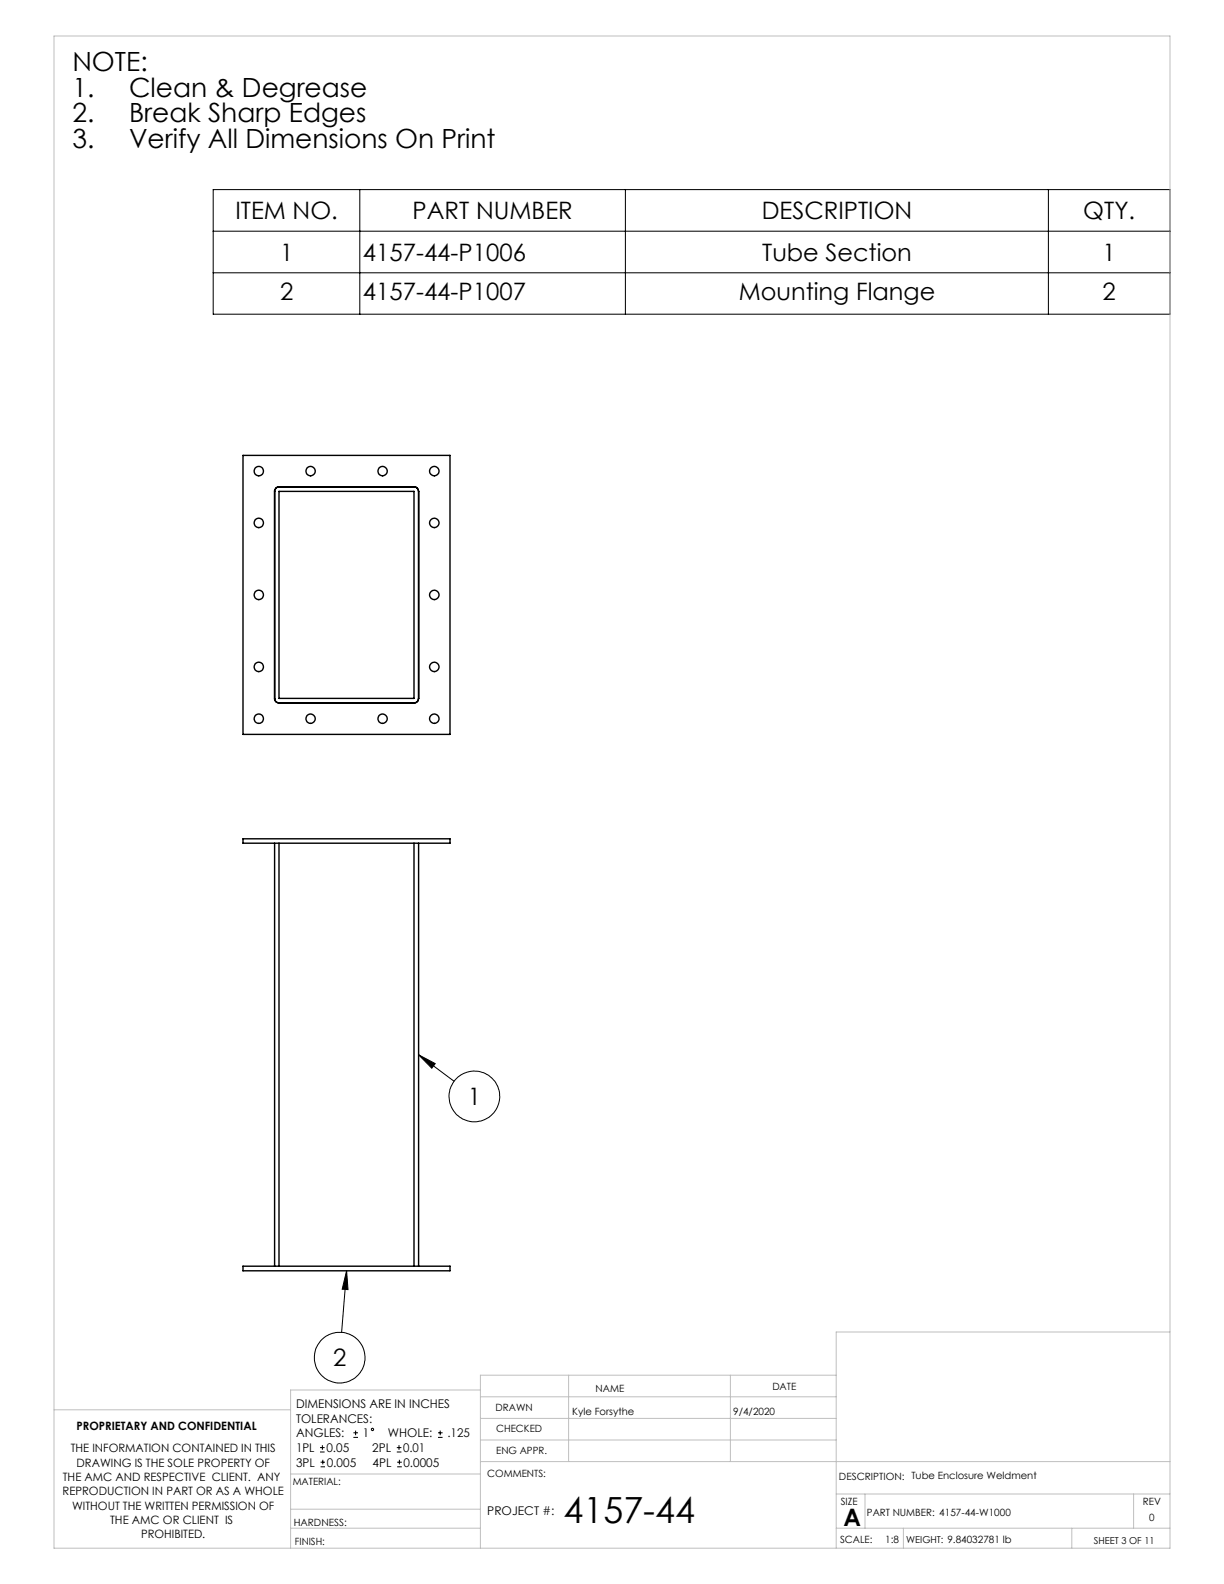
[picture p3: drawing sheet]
<svg xmlns="http://www.w3.org/2000/svg" width="216mm" height="279mm" viewBox="0 0 216 279" stroke-linecap="round" stroke-linejoin="round" font-family="sans-serif">
<g fill="none" stroke="#000" stroke-width=".18">
<path d="M37.6 33.4h168.8v22h-168.8zM63.5 33.4v22M110.3 33.4v22M184.9 33.4v22M37.6 40.8h168.8M37.6 48.1h168.8M73.8 186.1l3 1.5-.6 .8zM73.8 186.1l6.3 4.6M61.1 224.2l.3 3.3-1-.1zM61.1 224.2l-.8 10.8M56.4 256.1h.9M56.4 255.3h.9"/>
<path d="M56.6 258.7h.7M56.6 257.9h.7M56.9 254.9v.8M56.9 257.5v.8M62.3 253.5h.8M62.3 252.7h.8M62.7 252.3v.9M70 256.1h.8M70 255.3h.8M70.1 258.7h.8M70.1 257.9h.8M70.4 254.9v.8"/>
<path d="M70.4 257.5v.8M77.3 253.5h.8M77.3 252.7h.8M77.6 252.3v.9"/>
<circle cx="83.7" cy="193.4" r="4.5"/>
<circle cx="59.9" cy="239.5" r="4.5"/>
<circle cx="65.7" cy="252.1" r=".2"/>
</g>
<g fill="none" stroke="#c0c0c0" stroke-width=".18">
<path d="M9.5 6.3h196.9v266.8h-196.9zM206.4 234.9h-58.9v38.1M9.5 248.7h41.8M51.3 260h33.4M84.7 245.2h-33.4v27.8M84.7 257.8h121.7M84.7 246.4h62.8M84.7 250.2h62.8M84.7 254h62.8M100.3 242.6v15.2M128.8 242.6v15.2M147.5 242.6h-62.8v30.4"/>
<path d="M51.3 269.6h33.4M51.3 266.2h33.4M147.5 269.6h58.9M147.5 263.5h58.9M152.6 263.5v6.1M159.3 269.6v3.4M189.1 269.6v3.4M200 263.5v6.1"/>
</g>
<path d="M73.8 186.1l3 1.5-.6 .8zM61.1 224.2l.3 3.3-1-.1z" fill="#000"/>
<g fill="none" stroke="#000" stroke-width=".25">
<path d="M42.9 80.3h36.5v49.2h-36.5zM48.6 86.1l.5-.2h23.9a.78 .78 0 0 1 .8 .8v36.5a.85 .85 0 0 1-.8 .8h-23.8a.78 .78 0 0 1-.8-.8v-36.7zM49.2 86.7h23.8v36.5h-23.8zM42.9 148h36.5v.7h-36.5zM48.4 148.7v74.6M49.2 148.7v74.6M73 148.7v74.6M73.8 148.7v74.6M42.9 223.3h36.5v.9h-36.5z"/>
<circle cx="45.6" cy="92.2" r=".83"/>
<circle cx="45.6" cy="83.1" r=".83"/>
<circle cx="54.8" cy="83.1" r=".83"/>
<circle cx="67.5" cy="83.1" r=".83"/>
<circle cx="76.6" cy="92.2" r=".83"/>
<circle cx="76.6" cy="83.1" r=".83"/>
<circle cx="45.6" cy="117.6" r=".83"/>
<circle cx="45.6" cy="104.9" r=".83"/>
<circle cx="76.6" cy="117.6" r=".83"/>
<circle cx="76.6" cy="104.9" r=".83"/>
<circle cx="45.6" cy="126.8" r=".83"/>
<circle cx="54.8" cy="126.8" r=".83"/>
<circle cx="67.5" cy="126.8" r=".83"/>
<circle cx="76.6" cy="126.8" r=".83"/>
</g>
<text font-size="6.3" x="99.4" y="268.7">4157-44</text>
<g font-size="4.7">
<text x="12.8" y="12.5">NOTE:</text>
<text x="12.8" y="17">1.</text>
<text x="22.8" y="17">Clean &amp; Degrease</text>
<text x="12.8" y="21.6">2.</text>
<text x="22.8" y="21.6">Break Sharp Edges</text>
<text x="12.8" y="26.1">3.</text>
<text x="22.8" y="26.1">Verify All Dimensions On Print</text>
</g>
<g font-size="4.2">
<text x="41.5" y="38.6">ITEM NO.</text>
<text x="72.8" y="38.6">PART NUMBER</text>
<text x="134.4" y="38.6">DESCRIPTION</text>
<text x="191.1" y="38.6">QTY.</text>
<text x="49.4" y="46">1</text>
<text x="64" y="46">4157-44-P1006</text>
<text x="134.4" y="46">Tube Section</text>
<text x="194.5" y="46">1</text>
<text x="49.4" y="52.9">2</text>
<text x="64" y="52.9">4157-44-P1007</text>
<text x="130.3" y="52.9">Mounting Flange</text>
<text x="194.5" y="52.9">2</text>
<text x="82.5" y="194.9">1</text>
<text x="58.8" y="241">2</text>
<text x="148.8" y="269.1">A</text>
</g>
<g font-size="2.1">
<text x="52.2" y="248.3">DIMENSIONS ARE IN INCHES</text>
<text x="52.2" y="250.9">TOLERANCES:</text>
<text x="52.2" y="253.5">ANGLES:</text>
<text x="52.2" y="256.1">1PL</text>
<text x="57.6" y="256.1">0.05</text>
<text x="64" y="253.5">1</text>
<text x="65.6" y="256.1">2PL</text>
<text x="68.4" y="253.5">WHOLE:</text>
<text x="71.1" y="256.1">0.01</text>
<text x="78.9" y="253.5">.125</text>
<text x="52.2" y="258.7">3PL</text>
<text x="57.6" y="258.7">0.005</text>
<text x="65.7" y="258.7">4PL</text>
<text x="71.2" y="258.7">0.0005</text>
<text x="85.9" y="267.3">PROJECT #:</text>
</g>
<g font-size="2">
<text x="12.5" y="256.2">THE INFORMATION CONTAINED IN THIS</text>
<text x="13.5" y="252.2">PROPRIETARY AND CONFIDENTIAL</text>
<text x="11" y="263.7">REPRODUCTION IN PART OR AS A WHOLE</text>
<text x="11.1" y="261.2">THE AMC AND RESPECTIVE CLIENT. ANY</text>
<text x="13.5" y="258.7">DRAWING IS THE SOLE PROPERTY OF</text>
<text x="12.7" y="266.3">WITHOUT THE WRITTEN PERMISSION OF</text>
<text x="19.4" y="268.8">THE AMC OR CLIENT IS</text>
<text x="24.9" y="271.3">PROHIBITED.</text>
</g>
<g font-size="1.8">
<text x="105.1" y="245.5">NAME</text>
<text x="136.2" y="245.2">DATE</text>
<text x="87.4" y="248.8">DRAWN</text>
<text x="100.9" y="249.5">Kyle Forsythe</text>
<text x="129.3" y="249.5">9/4/2020</text>
<text x="87.5" y="256.5">ENG APPR.</text>
<text x="87.5" y="252.6">CHECKED</text>
<text x="51.6" y="261.9">MATERIAL:</text>
<text x="85.9" y="260.5">COMMENTS:</text>
<text x="148" y="261.1">DESCRIPTION: Tube Enclosure Weldment</text>
<text x="51.8" y="269.1">HARDNESS:</text>
<text x="148.3" y="265.5">SIZE</text>
<text x="152.9" y="267.4">PART NUMBER: 4157-44-W1000</text>
<text x="201.6" y="265.5">REV</text>
<text x="202.7" y="268.2">0</text>
<text x="52" y="272.5">FINISH:</text>
<text x="148.2" y="272.2">SCALE:</text>
<text x="156.1" y="272.2">1:8</text>
</g>
<g font-size="1.7">
<text x="159.9" y="272.2">WEIGHT: 9.84032781 lb</text>
<text x="193" y="272.3">SHEET 3 OF 11</text>
</g>
</svg>
